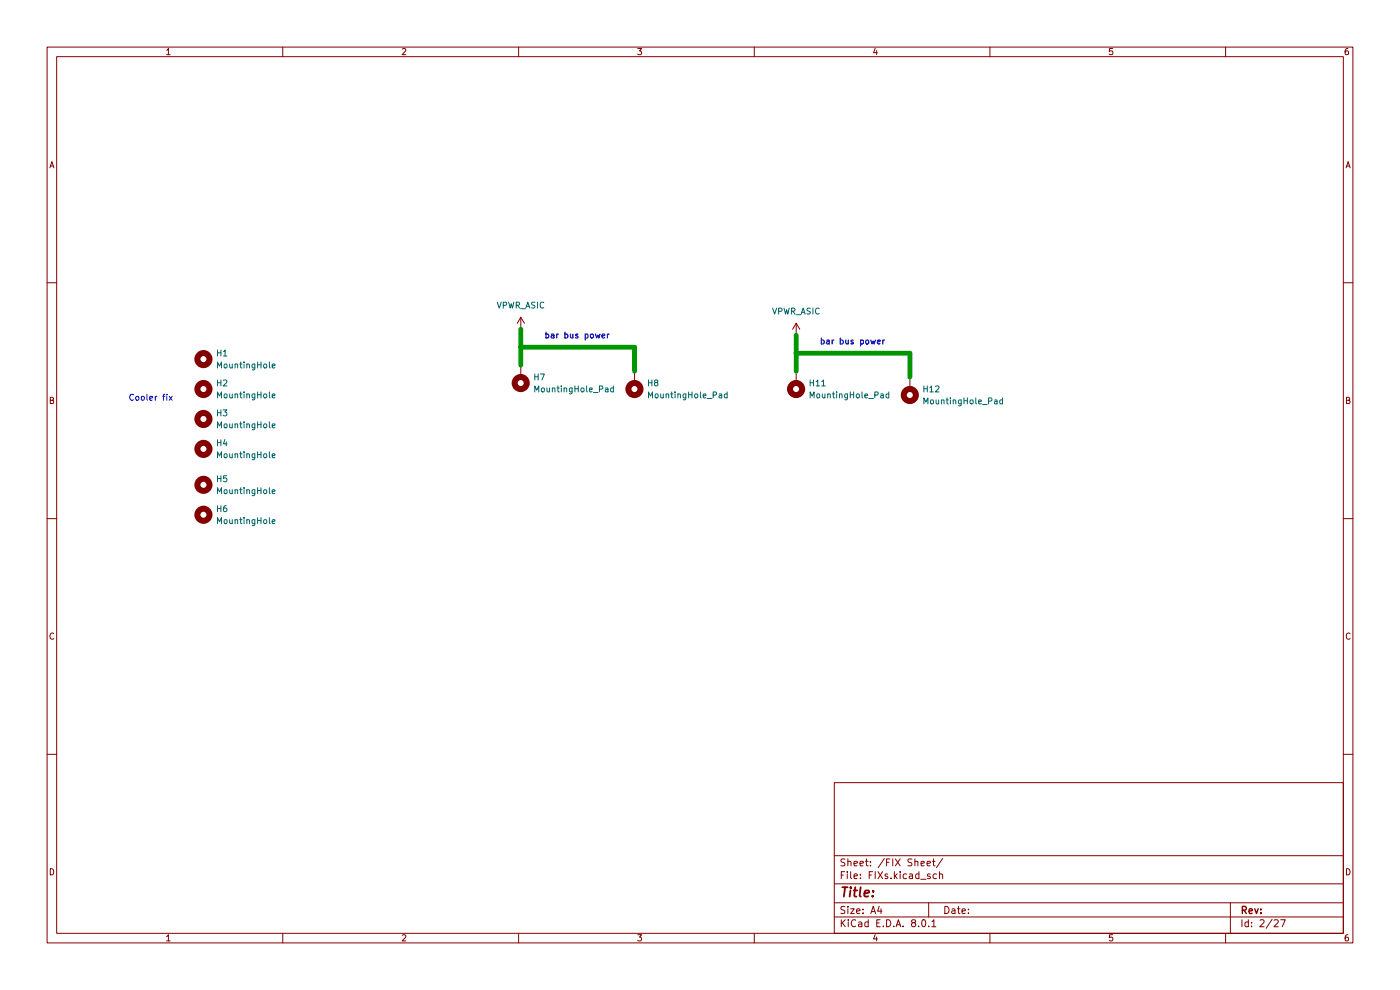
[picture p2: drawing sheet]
(kicad_sch
 (version 20231120)
 (generator "eeschema")
 (generator_version "8.0")
 (paper "A4")
 (lib_symbols
  (symbol "Mechanical:MountingHole"
   (pin_names
    (offset 1.016)) (exclude_from_sim no) (in_bom yes) (on_board yes)
   (property "Reference" "H" (at 0 5.08 0) (effects (font (size 1.27 1.27))))
   (property "Value" "MountingHole" (at 0 3.175 0) (effects (font (size 1.27 1.27))))
   (property "Footprint" "" (at 0 0 0) (effects (font (size 1.27 1.27)) (hide yes)))
   (property "Datasheet" "~" (at 0 0 0) (effects (font (size 1.27 1.27)) (hide yes)))
   (property "Description" "Mounting Hole without connection" (at 0 0 0) (effects (font (size 1.27 1.27)) (hide yes)))
   (symbol "MountingHole_0_1"
    (circle (center 0 0) (radius 1.27) (stroke (width 1.27) (type default)) (fill (type none)))))
  (symbol "Mechanical:MountingHole_Pad"
   (pin_numbers hide)
   (pin_names
    (offset 1.016) hide) (exclude_from_sim yes) (in_bom no) (on_board yes)
   (property "Reference" "H" (at 0 6.35 0) (effects (font (size 1.27 1.27))))
   (property "Value" "MountingHole_Pad" (at 0 4.445 0) (effects (font (size 1.27 1.27))))
   (property "Footprint" "" (at 0 0 0) (effects (font (size 1.27 1.27)) (hide yes)))
   (property "Datasheet" "~" (at 0 0 0) (effects (font (size 1.27 1.27)) (hide yes)))
   (property "Description" "Mounting Hole with connection" (at 0 0 0) (effects (font (size 1.27 1.27)) (hide yes)))
   (symbol "MountingHole_Pad_0_1"
    (circle (center 0 1.27) (radius 1.27) (stroke (width 1.27) (type default)) (fill (type none))))
   (symbol "MountingHole_Pad_1_1"
    (pin input line (at 0 -2.54 90) (length 2.54) (name "1" (effects (font (size 1.27 1.27)))) (number "1" (effects (font (size 1.27 1.27)))))))
  (symbol "power:VDD"
   (power)
   (pin_numbers hide)
   (pin_names
    (offset 0) hide) (exclude_from_sim no) (in_bom yes) (on_board yes)
   (property "Reference" "#PWR" (at 0 -3.81 0) (effects (font (size 1.27 1.27)) (hide yes)))
   (property "Value" "VDD" (at 0 3.556 0) (effects (font (size 1.27 1.27))))
   (property "Footprint" "" (at 0 0 0) (effects (font (size 1.27 1.27)) (hide yes)))
   (property "Datasheet" "" (at 0 0 0) (effects (font (size 1.27 1.27)) (hide yes)))
   (property "Description" "Power symbol creates a global label with name \"VDD\"" (at 0 0 0) (effects (font (size 1.27 1.27)) (hide yes)))
   (symbol "VDD_0_1"
    (polyline (pts (xy -0.762 1.27) (xy 0 2.54)) (stroke (width 0) (type default)) (fill (type none)))
    (polyline (pts (xy 0 0) (xy 0 2.54)) (stroke (width 0) (type default)) (fill (type none)))
    (polyline (pts (xy 0 2.54) (xy 0.762 1.27)) (stroke (width 0) (type default)) (fill (type none))))
   (symbol "VDD_1_1"
    (pin power_in line (at 0 0 90) (length 0) (name "~" (effects (font (size 1.27 1.27)))) (number "1" (effects (font (size 1.27 1.27))))))))
 (junction
  (at 110.49 73.66)
  (diameter 0)
  (color 0 0 0 0))
 (junction
  (at 168.91 74.93)
  (diameter 0)
  (color 0 0 0 0))
 (wire
  (pts (xy 193.04 80.01) (xy 193.04 74.93))
  (stroke (width 1) (type default)))
 (wire
  (pts (xy 134.62 73.66) (xy 110.49 73.66))
  (stroke (width 1) (type default)))
 (wire
  (pts (xy 134.62 78.74) (xy 134.62 73.66))
  (stroke (width 1) (type default)))
 (wire
  (pts (xy 110.49 73.66) (xy 110.49 77.47))
  (stroke (width 1) (type default)))
 (wire
  (pts (xy 168.91 74.93) (xy 168.91 78.74))
  (stroke (width 1) (type default)))
 (wire
  (pts (xy 110.49 69.85) (xy 110.49 73.66))
  (stroke (width 1) (type default)))
 (wire
  (pts (xy 193.04 74.93) (xy 168.91 74.93))
  (stroke (width 1) (type default)))
 (wire
  (pts (xy 168.91 71.12) (xy 168.91 74.93))
  (stroke (width 1) (type default)))
 (text "Cooler fix"
  (exclude_from_sim no)
  (at 32.004 84.582 0)
  (effects (font (size 1.27 1.27))))
 (text "bar bus power"
  (exclude_from_sim no)
  (at 122.428 71.374 0)
  (effects (font (size 1.27 1.27) (thickness 0.254)
    (bold yes))))
 (text "bar bus power"
  (exclude_from_sim no)
  (at 180.848 72.644 0)
  (effects (font (size 1.27 1.27) (thickness 0.254)
    (bold yes))))
 (symbol
  (lib_id "Mechanical:MountingHole")
  (at 43.18 88.9 0)
  (unit 1)
  (exclude_from_sim no)
  (in_bom yes)
  (on_board yes)
  (dnp no)
  (fields_autoplaced yes)
  (property "Reference" "H3" (at 45.72 87.6299 0) (effects (font (size 1.27 1.27)) (justify left)))
  (property "Value" "MountingHole" (at 45.72 90.1699 0) (effects (font (size 1.27 1.27)) (justify left)))
  (property "Footprint" "MountingHole:MountingHole_3.2mm_M3_ISO7380" (at 43.18 88.9 0) (effects (font (size 1.27 1.27)) (hide yes)))
  (property "Datasheet" "~" (at 43.18 88.9 0) (effects (font (size 1.27 1.27)) (hide yes)))
  (property "Description" "Mounting Hole without connection" (at 43.18 88.9 0) (effects (font (size 1.27 1.27)) (hide yes))))
 (symbol
  (lib_id "Mechanical:MountingHole_Pad")
  (at 134.62 81.28 180)
  (unit 1)
  (exclude_from_sim yes)
  (in_bom no)
  (on_board yes)
  (dnp no)
  (fields_autoplaced yes)
  (property "Reference" "H8" (at 137.16 81.2799 0) (effects (font (size 1.27 1.27)) (justify right)))
  (property "Value" "MountingHole_Pad" (at 137.16 83.8199 0) (effects (font (size 1.27 1.27)) (justify right)))
  (property "Footprint" "EKO_Miner_ASIClib:SMTSO-M3-3ET" (at 134.62 81.28 0) (effects (font (size 1.27 1.27)) (hide yes)))
  (property "Datasheet" "~" (at 134.62 81.28 0) (effects (font (size 1.27 1.27)) (hide yes)))
  (property "Description" "Mounting Hole with connection" (at 134.62 81.28 0) (effects (font (size 1.27 1.27)) (hide yes)))
  (pin "1"))
 (symbol
  (lib_id "Mechanical:MountingHole_Pad")
  (at 193.04 82.55 180)
  (unit 1)
  (exclude_from_sim yes)
  (in_bom no)
  (on_board yes)
  (dnp no)
  (fields_autoplaced yes)
  (property "Reference" "H12" (at 195.58 82.5499 0) (effects (font (size 1.27 1.27)) (justify right)))
  (property "Value" "MountingHole_Pad" (at 195.58 85.0899 0) (effects (font (size 1.27 1.27)) (justify right)))
  (property "Footprint" "EKO_Miner_ASIClib:SMTSO-M3-3ET" (at 193.04 82.55 0) (effects (font (size 1.27 1.27)) (hide yes)))
  (property "Datasheet" "~" (at 193.04 82.55 0) (effects (font (size 1.27 1.27)) (hide yes)))
  (property "Description" "Mounting Hole with connection" (at 193.04 82.55 0) (effects (font (size 1.27 1.27)) (hide yes)))
  (pin "1"))
 (symbol
  (lib_id "Mechanical:MountingHole_Pad")
  (at 168.91 81.28 180)
  (unit 1)
  (exclude_from_sim yes)
  (in_bom no)
  (on_board yes)
  (dnp no)
  (fields_autoplaced yes)
  (property "Reference" "H11" (at 171.45 81.2799 0) (effects (font (size 1.27 1.27)) (justify right)))
  (property "Value" "MountingHole_Pad" (at 171.45 83.8199 0) (effects (font (size 1.27 1.27)) (justify right)))
  (property "Footprint" "EKO_Miner_ASIClib:SMTSO-M3-3ET" (at 168.91 81.28 0) (effects (font (size 1.27 1.27)) (hide yes)))
  (property "Datasheet" "~" (at 168.91 81.28 0) (effects (font (size 1.27 1.27)) (hide yes)))
  (property "Description" "Mounting Hole with connection" (at 168.91 81.28 0) (effects (font (size 1.27 1.27)) (hide yes)))
  (pin "1"))
 (symbol
  (lib_id "Mechanical:MountingHole_Pad")
  (at 110.49 80.01 180)
  (unit 1)
  (exclude_from_sim yes)
  (in_bom no)
  (on_board yes)
  (dnp no)
  (fields_autoplaced yes)
  (property "Reference" "H7" (at 113.03 80.0099 0) (effects (font (size 1.27 1.27)) (justify right)))
  (property "Value" "MountingHole_Pad" (at 113.03 82.5499 0) (effects (font (size 1.27 1.27)) (justify right)))
  (property "Footprint" "EKO_Miner_ASIClib:SMTSO-M3-3ET" (at 110.49 80.01 0) (effects (font (size 1.27 1.27)) (hide yes)))
  (property "Datasheet" "~" (at 110.49 80.01 0) (effects (font (size 1.27 1.27)) (hide yes)))
  (property "Description" "Mounting Hole with connection" (at 110.49 80.01 0) (effects (font (size 1.27 1.27)) (hide yes)))
  (pin "1"))
 (symbol
  (lib_id "power:VDD")
  (at 110.49 69.85 0)
  (unit 1)
  (exclude_from_sim no)
  (in_bom yes)
  (on_board yes)
  (dnp no)
  (fields_autoplaced yes)
  (property "Reference" "#PWR0461" (at 110.49 73.66 0) (effects (font (size 1.27 1.27)) (hide yes)))
  (property "Value" "VPWR_ASIC" (at 110.49 64.77 0) (effects (font (size 1.27 1.27))))
  (property "Footprint" "" (at 110.49 69.85 0) (effects (font (size 1.27 1.27)) (hide yes)))
  (property "Datasheet" "" (at 110.49 69.85 0) (effects (font (size 1.27 1.27)) (hide yes)))
  (property "Description" "Power symbol creates a global label with name \"VDD\"" (at 110.49 69.85 0) (effects (font (size 1.27 1.27)) (hide yes)))
  (pin "1"))
 (symbol
  (lib_id "power:VDD")
  (at 168.91 71.12 0)
  (unit 1)
  (exclude_from_sim no)
  (in_bom yes)
  (on_board yes)
  (dnp no)
  (fields_autoplaced yes)
  (property "Reference" "#PWR099" (at 168.91 74.93 0) (effects (font (size 1.27 1.27)) (hide yes)))
  (property "Value" "VPWR_ASIC" (at 168.91 66.04 0) (effects (font (size 1.27 1.27))))
  (property "Footprint" "" (at 168.91 71.12 0) (effects (font (size 1.27 1.27)) (hide yes)))
  (property "Datasheet" "" (at 168.91 71.12 0) (effects (font (size 1.27 1.27)) (hide yes)))
  (property "Description" "Power symbol creates a global label with name \"VDD\"" (at 168.91 71.12 0) (effects (font (size 1.27 1.27)) (hide yes)))
  (pin "1"))
 (symbol
  (lib_id "Mechanical:MountingHole")
  (at 43.18 95.25 0)
  (unit 1)
  (exclude_from_sim no)
  (in_bom yes)
  (on_board yes)
  (dnp no)
  (fields_autoplaced yes)
  (property "Reference" "H4" (at 45.72 93.9799 0) (effects (font (size 1.27 1.27)) (justify left)))
  (property "Value" "MountingHole" (at 45.72 96.5199 0) (effects (font (size 1.27 1.27)) (justify left)))
  (property "Footprint" "MountingHole:MountingHole_3.2mm_M3_ISO7380" (at 43.18 95.25 0) (effects (font (size 1.27 1.27)) (hide yes)))
  (property "Datasheet" "~" (at 43.18 95.25 0) (effects (font (size 1.27 1.27)) (hide yes)))
  (property "Description" "Mounting Hole without connection" (at 43.18 95.25 0) (effects (font (size 1.27 1.27)) (hide yes))))
 (symbol
  (lib_id "Mechanical:MountingHole")
  (at 43.18 82.55 0)
  (unit 1)
  (exclude_from_sim no)
  (in_bom yes)
  (on_board yes)
  (dnp no)
  (fields_autoplaced yes)
  (property "Reference" "H2" (at 45.72 81.2799 0) (effects (font (size 1.27 1.27)) (justify left)))
  (property "Value" "MountingHole" (at 45.72 83.8199 0) (effects (font (size 1.27 1.27)) (justify left)))
  (property "Footprint" "MountingHole:MountingHole_3.2mm_M3_ISO7380" (at 43.18 82.55 0) (effects (font (size 1.27 1.27)) (hide yes)))
  (property "Datasheet" "~" (at 43.18 82.55 0) (effects (font (size 1.27 1.27)) (hide yes)))
  (property "Description" "Mounting Hole without connection" (at 43.18 82.55 0) (effects (font (size 1.27 1.27)) (hide yes))))
 (symbol
  (lib_id "Mechanical:MountingHole")
  (at 43.18 76.2 0)
  (unit 1)
  (exclude_from_sim no)
  (in_bom yes)
  (on_board yes)
  (dnp no)
  (fields_autoplaced yes)
  (property "Reference" "H1" (at 45.72 74.9299 0) (effects (font (size 1.27 1.27)) (justify left)))
  (property "Value" "MountingHole" (at 45.72 77.4699 0) (effects (font (size 1.27 1.27)) (justify left)))
  (property "Footprint" "MountingHole:MountingHole_3.2mm_M3_ISO7380" (at 43.18 76.2 0) (effects (font (size 1.27 1.27)) (hide yes)))
  (property "Datasheet" "~" (at 43.18 76.2 0) (effects (font (size 1.27 1.27)) (hide yes)))
  (property "Description" "Mounting Hole without connection" (at 43.18 76.2 0) (effects (font (size 1.27 1.27)) (hide yes))))
 (symbol
  (lib_id "Mechanical:MountingHole")
  (at 43.18 109.22 0)
  (unit 1)
  (exclude_from_sim no)
  (in_bom yes)
  (on_board yes)
  (dnp no)
  (fields_autoplaced yes)
  (property "Reference" "H6" (at 45.72 107.9499 0) (effects (font (size 1.27 1.27)) (justify left)))
  (property "Value" "MountingHole" (at 45.72 110.4899 0) (effects (font (size 1.27 1.27)) (justify left)))
  (property "Footprint" "MountingHole:MountingHole_3.2mm_M3_ISO7380" (at 43.18 109.22 0) (effects (font (size 1.27 1.27)) (hide yes)))
  (property "Datasheet" "~" (at 43.18 109.22 0) (effects (font (size 1.27 1.27)) (hide yes)))
  (property "Description" "Mounting Hole without connection" (at 43.18 109.22 0) (effects (font (size 1.27 1.27)) (hide yes))))
 (symbol
  (lib_id "Mechanical:MountingHole")
  (at 43.18 102.87 0)
  (unit 1)
  (exclude_from_sim no)
  (in_bom yes)
  (on_board yes)
  (dnp no)
  (fields_autoplaced yes)
  (property "Reference" "H5" (at 45.72 101.5999 0) (effects (font (size 1.27 1.27)) (justify left)))
  (property "Value" "MountingHole" (at 45.72 104.1399 0) (effects (font (size 1.27 1.27)) (justify left)))
  (property "Footprint" "MountingHole:MountingHole_3.2mm_M3_ISO7380" (at 43.18 102.87 0) (effects (font (size 1.27 1.27)) (hide yes)))
  (property "Datasheet" "~" (at 43.18 102.87 0) (effects (font (size 1.27 1.27)) (hide yes)))
  (property "Description" "Mounting Hole without connection" (at 43.18 102.87 0) (effects (font (size 1.27 1.27)) (hide yes)))))
